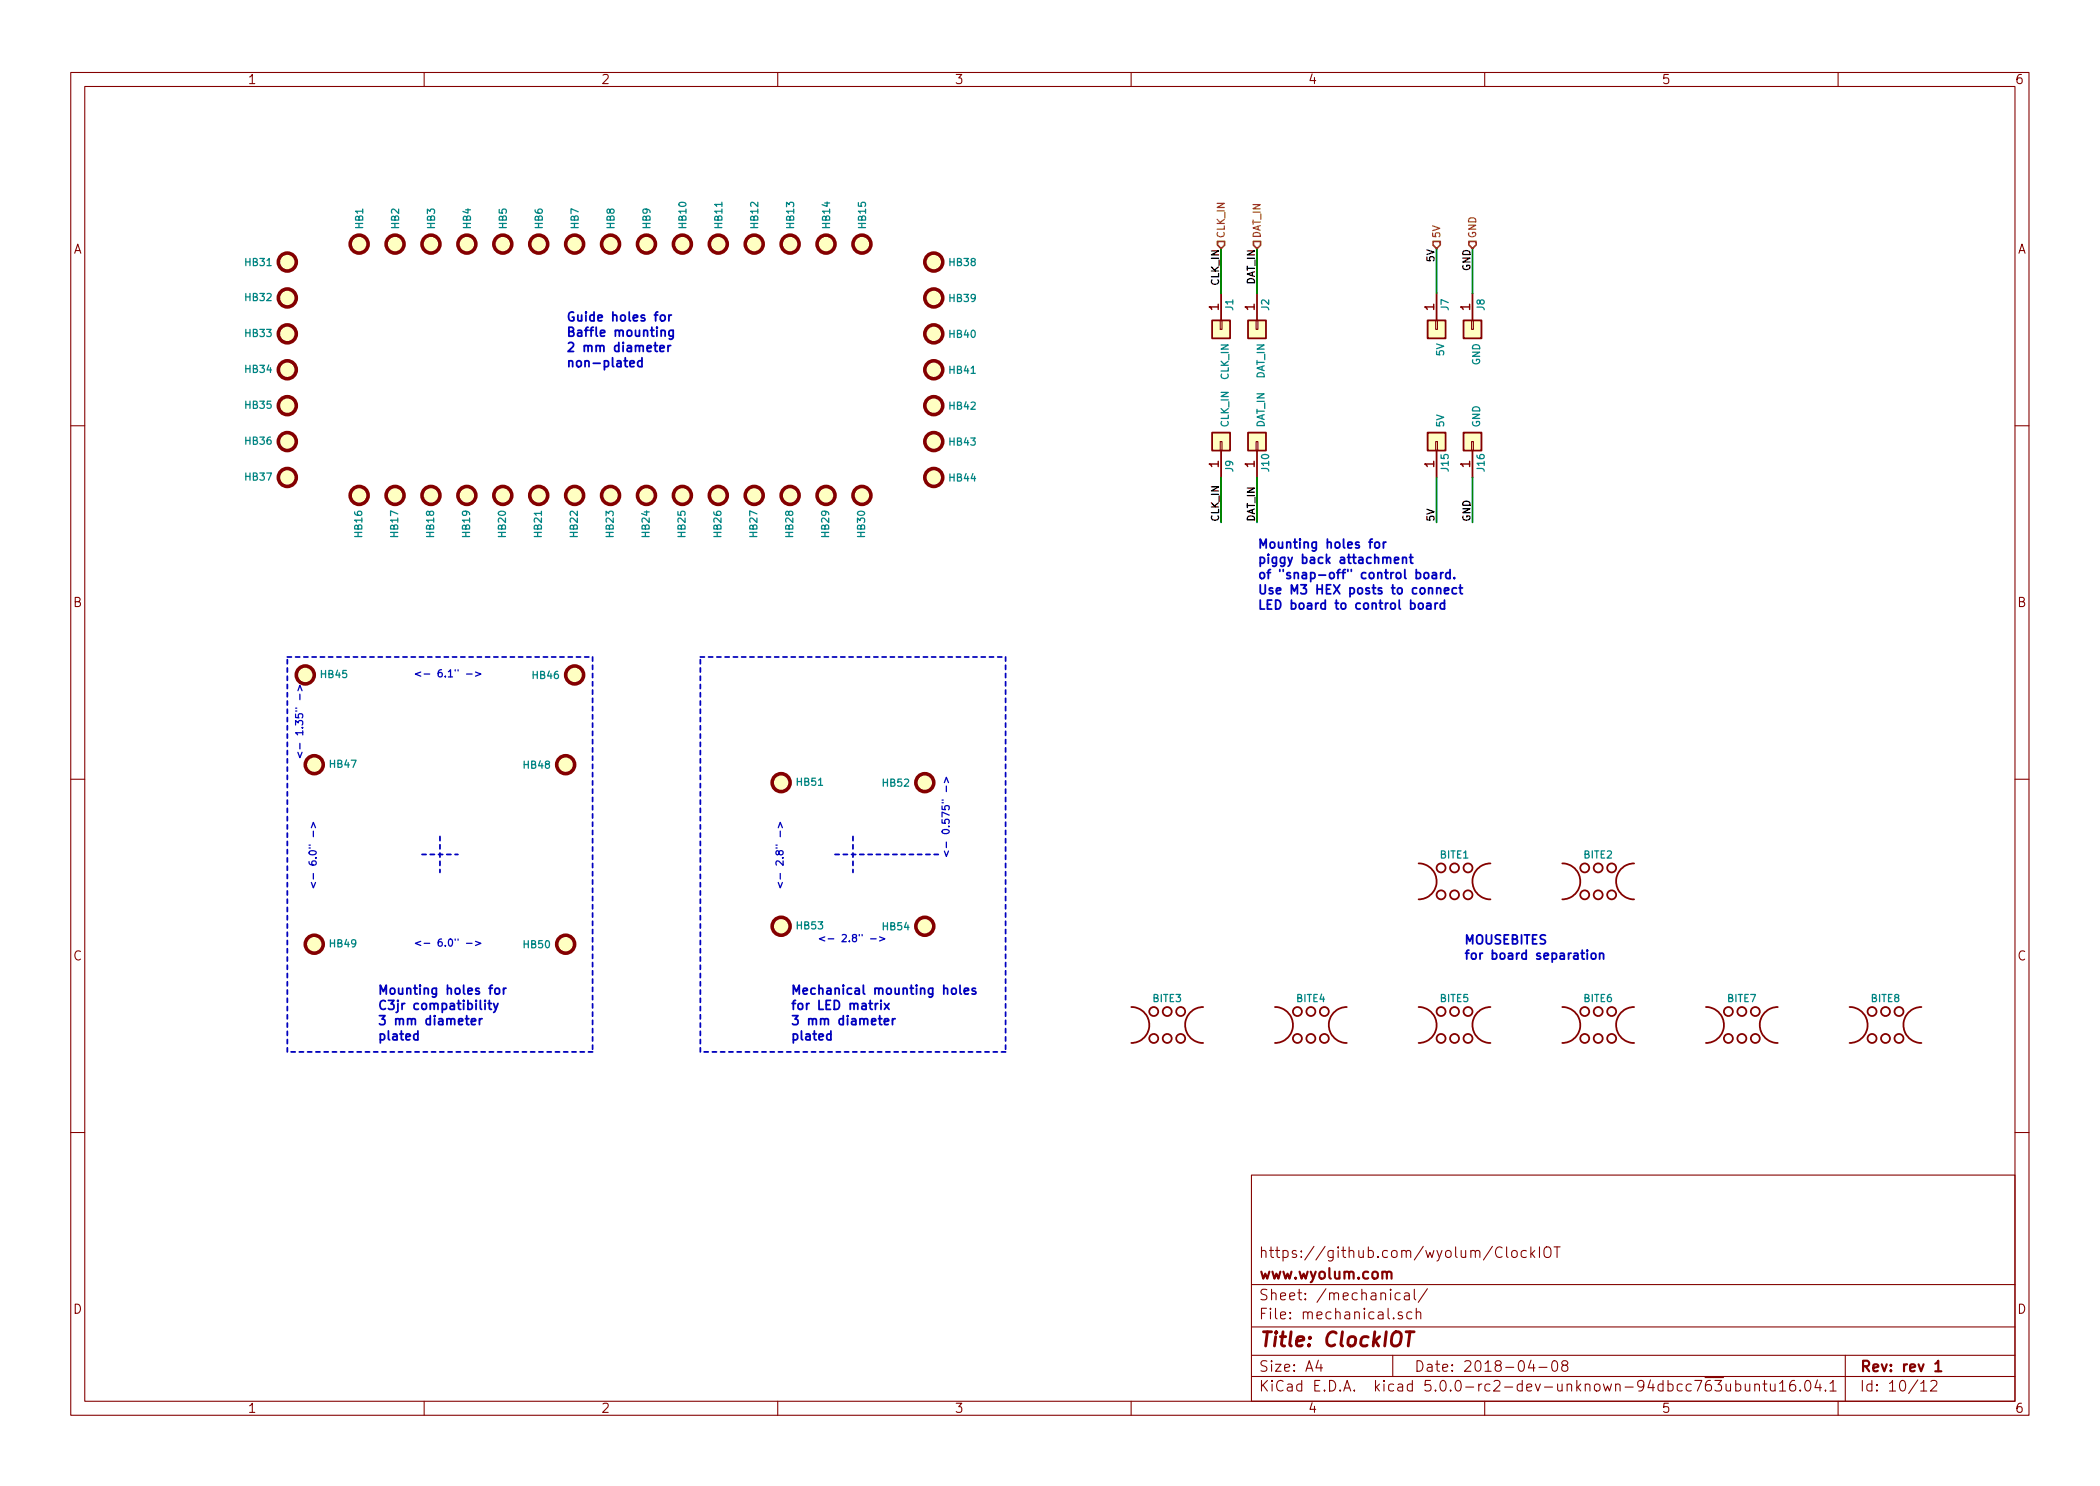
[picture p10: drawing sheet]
EESchema Schematic File Version 4
LIBS:ClockIOT-cache
EELAYER 26 0
EELAYER END
$Descr A4 11693 8268
encoding utf-8
Sheet 10 12
Title "ClockIOT"
Date "2018-04-08"
Rev "rev 1"
Comp "www.wyolum.com"
Comment1 "https://github.com/wyolum/ClockIOT"
Comment2 ""
Comment3 ""
Comment4 ""
$EndDescr
$Comp
L ClockIOT:SCREW HB1
U 1 1
P 2000 1350
F 0 "HB1" H 2078 1350 40  0000 L CNN
F 1 "hole_baffle" H 2000 1450 40  0001 C CNN
F 2 "ClockIOT_libs:hole_baffle_2mm" H 2078 1313 60  0001 L CNN
F 3 "" H 2000 1350 60  0000 C CNN
F 4 "Value" H 2000 1350 50  0001 C CNN "manf#"
	1    2000 1350
	0    -1   -1   0   
$EndComp
$Comp
L ClockIOT:SCREW HB2
U 1 1
P 2200 1350
F 0 "HB2" H 2278 1350 40  0000 L CNN
F 1 "hole_baffle" H 2200 1450 40  0001 C CNN
F 2 "ClockIOT_libs:hole_baffle_2mm" H 2278 1313 60  0001 L CNN
F 3 "" H 2200 1350 60  0000 C CNN
F 4 "Value" H 2200 1350 50  0001 C CNN "manf#"
	1    2200 1350
	0    -1   -1   0   
$EndComp
$Comp
L ClockIOT:SCREW HB3
U 1 1
P 2400 1350
F 0 "HB3" H 2478 1350 40  0000 L CNN
F 1 "hole_baffle" H 2400 1450 40  0001 C CNN
F 2 "ClockIOT_libs:hole_baffle_2mm" H 2478 1313 60  0001 L CNN
F 3 "" H 2400 1350 60  0000 C CNN
F 4 "Value" H 2400 1350 50  0001 C CNN "manf#"
	1    2400 1350
	0    -1   -1   0   
$EndComp
$Comp
L ClockIOT:SCREW HB4
U 1 1
P 2600 1350
F 0 "HB4" H 2678 1350 40  0000 L CNN
F 1 "hole_baffle" H 2600 1450 40  0001 C CNN
F 2 "ClockIOT_libs:hole_baffle_2mm" H 2678 1313 60  0001 L CNN
F 3 "" H 2600 1350 60  0000 C CNN
F 4 "Value" H 2600 1350 50  0001 C CNN "manf#"
	1    2600 1350
	0    -1   -1   0   
$EndComp
$Comp
L ClockIOT:SCREW HB5
U 1 1
P 2800 1350
F 0 "HB5" H 2878 1350 40  0000 L CNN
F 1 "hole_baffle" H 2800 1450 40  0001 C CNN
F 2 "ClockIOT_libs:hole_baffle_2mm" H 2878 1313 60  0001 L CNN
F 3 "" H 2800 1350 60  0000 C CNN
F 4 "Value" H 2800 1350 50  0001 C CNN "manf#"
	1    2800 1350
	0    -1   -1   0   
$EndComp
$Comp
L ClockIOT:SCREW HB6
U 1 1
P 3000 1350
F 0 "HB6" H 3078 1350 40  0000 L CNN
F 1 "hole_baffle" H 3000 1450 40  0001 C CNN
F 2 "ClockIOT_libs:hole_baffle_2mm" H 3078 1313 60  0001 L CNN
F 3 "" H 3000 1350 60  0000 C CNN
F 4 "Value" H 3000 1350 50  0001 C CNN "manf#"
	1    3000 1350
	0    -1   -1   0   
$EndComp
$Comp
L ClockIOT:SCREW HB7
U 1 1
P 3200 1350
F 0 "HB7" H 3278 1350 40  0000 L CNN
F 1 "hole_baffle" H 3200 1450 40  0001 C CNN
F 2 "ClockIOT_libs:hole_baffle_2mm" H 3278 1313 60  0001 L CNN
F 3 "" H 3200 1350 60  0000 C CNN
F 4 "Value" H 3200 1350 50  0001 C CNN "manf#"
	1    3200 1350
	0    -1   -1   0   
$EndComp
$Comp
L ClockIOT:SCREW HB8
U 1 1
P 3400 1350
F 0 "HB8" H 3478 1350 40  0000 L CNN
F 1 "hole_baffle" H 3400 1450 40  0001 C CNN
F 2 "ClockIOT_libs:hole_baffle_2mm" H 3478 1313 60  0001 L CNN
F 3 "" H 3400 1350 60  0000 C CNN
F 4 "Value" H 3400 1350 50  0001 C CNN "manf#"
	1    3400 1350
	0    -1   -1   0   
$EndComp
$Comp
L ClockIOT:SCREW HB9
U 1 1
P 3600 1350
F 0 "HB9" H 3678 1350 40  0000 L CNN
F 1 "hole_baffle" H 3600 1450 40  0001 C CNN
F 2 "ClockIOT_libs:hole_baffle_2mm" H 3678 1313 60  0001 L CNN
F 3 "" H 3600 1350 60  0000 C CNN
F 4 "Value" H 3600 1350 50  0001 C CNN "manf#"
	1    3600 1350
	0    -1   -1   0   
$EndComp
$Comp
L ClockIOT:SCREW HB10
U 1 1
P 3800 1350
F 0 "HB10" H 3878 1350 40  0000 L CNN
F 1 "hole_baffle" H 3800 1450 40  0001 C CNN
F 2 "ClockIOT_libs:hole_baffle_2mm" H 3878 1313 60  0001 L CNN
F 3 "" H 3800 1350 60  0000 C CNN
F 4 "Value" H 3800 1350 50  0001 C CNN "manf#"
	1    3800 1350
	0    -1   -1   0   
$EndComp
$Comp
L ClockIOT:SCREW HB11
U 1 1
P 4000 1350
F 0 "HB11" H 4078 1350 40  0000 L CNN
F 1 "hole_baffle" H 4000 1450 40  0001 C CNN
F 2 "ClockIOT_libs:hole_baffle_2mm" H 4078 1313 60  0001 L CNN
F 3 "" H 4000 1350 60  0000 C CNN
F 4 "Value" H 4000 1350 50  0001 C CNN "manf#"
	1    4000 1350
	0    -1   -1   0   
$EndComp
$Comp
L ClockIOT:SCREW HB12
U 1 1
P 4200 1350
F 0 "HB12" H 4278 1350 40  0000 L CNN
F 1 "hole_baffle" H 4200 1450 40  0001 C CNN
F 2 "ClockIOT_libs:hole_baffle_2mm" H 4278 1313 60  0001 L CNN
F 3 "" H 4200 1350 60  0000 C CNN
F 4 "Value" H 4200 1350 50  0001 C CNN "manf#"
	1    4200 1350
	0    -1   -1   0   
$EndComp
$Comp
L ClockIOT:SCREW HB13
U 1 1
P 4400 1350
F 0 "HB13" H 4478 1350 40  0000 L CNN
F 1 "hole_baffle" H 4400 1450 40  0001 C CNN
F 2 "ClockIOT_libs:hole_baffle_2mm" H 4478 1313 60  0001 L CNN
F 3 "" H 4400 1350 60  0000 C CNN
F 4 "Value" H 4400 1350 50  0001 C CNN "manf#"
	1    4400 1350
	0    -1   -1   0   
$EndComp
$Comp
L ClockIOT:SCREW HB14
U 1 1
P 4600 1350
F 0 "HB14" H 4678 1350 40  0000 L CNN
F 1 "hole_baffle" H 4600 1450 40  0001 C CNN
F 2 "ClockIOT_libs:hole_baffle_2mm" H 4678 1313 60  0001 L CNN
F 3 "" H 4600 1350 60  0000 C CNN
F 4 "Value" H 4600 1350 50  0001 C CNN "manf#"
	1    4600 1350
	0    -1   -1   0   
$EndComp
$Comp
L ClockIOT:SCREW HB15
U 1 1
P 4800 1350
F 0 "HB15" H 4878 1350 40  0000 L CNN
F 1 "hole_baffle" H 4800 1450 40  0001 C CNN
F 2 "ClockIOT_libs:hole_baffle_2mm" H 4878 1313 60  0001 L CNN
F 3 "" H 4800 1350 60  0000 C CNN
F 4 "Value" H 4800 1350 50  0001 C CNN "manf#"
	1    4800 1350
	0    -1   -1   0   
$EndComp
$Comp
L ClockIOT:SCREW HB16
U 1 1
P 2000 2750
F 0 "HB16" H 2078 2750 40  0000 L CNN
F 1 "hole_baffle" H 2000 2850 40  0001 C CNN
F 2 "ClockIOT_libs:hole_baffle_2mm" H 2078 2713 60  0001 L CNN
F 3 "" H 2000 2750 60  0000 C CNN
F 4 "Value" H 2000 2750 50  0001 C CNN "manf#"
	1    2000 2750
	0    1    1    0   
$EndComp
$Comp
L ClockIOT:SCREW HB17
U 1 1
P 2200 2750
F 0 "HB17" H 2278 2750 40  0000 L CNN
F 1 "hole_baffle" H 2200 2850 40  0001 C CNN
F 2 "ClockIOT_libs:hole_baffle_2mm" H 2278 2713 60  0001 L CNN
F 3 "" H 2200 2750 60  0000 C CNN
F 4 "Value" H 2200 2750 50  0001 C CNN "manf#"
	1    2200 2750
	0    1    1    0   
$EndComp
$Comp
L ClockIOT:SCREW HB18
U 1 1
P 2400 2750
F 0 "HB18" H 2478 2750 40  0000 L CNN
F 1 "hole_baffle" H 2400 2850 40  0001 C CNN
F 2 "ClockIOT_libs:hole_baffle_2mm" H 2478 2713 60  0001 L CNN
F 3 "" H 2400 2750 60  0000 C CNN
F 4 "Value" H 2400 2750 50  0001 C CNN "manf#"
	1    2400 2750
	0    1    1    0   
$EndComp
$Comp
L ClockIOT:SCREW HB19
U 1 1
P 2600 2750
F 0 "HB19" H 2678 2750 40  0000 L CNN
F 1 "hole_baffle" H 2600 2850 40  0001 C CNN
F 2 "ClockIOT_libs:hole_baffle_2mm" H 2678 2713 60  0001 L CNN
F 3 "" H 2600 2750 60  0000 C CNN
F 4 "Value" H 2600 2750 50  0001 C CNN "manf#"
	1    2600 2750
	0    1    1    0   
$EndComp
$Comp
L ClockIOT:SCREW HB20
U 1 1
P 2800 2750
F 0 "HB20" H 2878 2750 40  0000 L CNN
F 1 "hole_baffle" H 2800 2850 40  0001 C CNN
F 2 "ClockIOT_libs:hole_baffle_2mm" H 2878 2713 60  0001 L CNN
F 3 "" H 2800 2750 60  0000 C CNN
F 4 "Value" H 2800 2750 50  0001 C CNN "manf#"
	1    2800 2750
	0    1    1    0   
$EndComp
$Comp
L ClockIOT:SCREW HB21
U 1 1
P 3000 2750
F 0 "HB21" H 3078 2750 40  0000 L CNN
F 1 "hole_baffle" H 3000 2850 40  0001 C CNN
F 2 "ClockIOT_libs:hole_baffle_2mm" H 3078 2713 60  0001 L CNN
F 3 "" H 3000 2750 60  0000 C CNN
F 4 "Value" H 3000 2750 50  0001 C CNN "manf#"
	1    3000 2750
	0    1    1    0   
$EndComp
$Comp
L ClockIOT:SCREW HB22
U 1 1
P 3200 2750
F 0 "HB22" H 3278 2750 40  0000 L CNN
F 1 "hole_baffle" H 3200 2850 40  0001 C CNN
F 2 "ClockIOT_libs:hole_baffle_2mm" H 3278 2713 60  0001 L CNN
F 3 "" H 3200 2750 60  0000 C CNN
F 4 "Value" H 3200 2750 50  0001 C CNN "manf#"
	1    3200 2750
	0    1    1    0   
$EndComp
$Comp
L ClockIOT:SCREW HB23
U 1 1
P 3400 2750
F 0 "HB23" H 3478 2750 40  0000 L CNN
F 1 "hole_baffle" H 3400 2850 40  0001 C CNN
F 2 "ClockIOT_libs:hole_baffle_2mm" H 3478 2713 60  0001 L CNN
F 3 "" H 3400 2750 60  0000 C CNN
F 4 "Value" H 3400 2750 50  0001 C CNN "manf#"
	1    3400 2750
	0    1    1    0   
$EndComp
$Comp
L ClockIOT:SCREW HB24
U 1 1
P 3600 2750
F 0 "HB24" H 3678 2750 40  0000 L CNN
F 1 "hole_baffle" H 3600 2850 40  0001 C CNN
F 2 "ClockIOT_libs:hole_baffle_2mm" H 3678 2713 60  0001 L CNN
F 3 "" H 3600 2750 60  0000 C CNN
F 4 "Value" H 3600 2750 50  0001 C CNN "manf#"
	1    3600 2750
	0    1    1    0   
$EndComp
$Comp
L ClockIOT:SCREW HB25
U 1 1
P 3800 2750
F 0 "HB25" H 3878 2750 40  0000 L CNN
F 1 "hole_baffle" H 3800 2850 40  0001 C CNN
F 2 "ClockIOT_libs:hole_baffle_2mm" H 3878 2713 60  0001 L CNN
F 3 "" H 3800 2750 60  0000 C CNN
F 4 "Value" H 3800 2750 50  0001 C CNN "manf#"
	1    3800 2750
	0    1    1    0   
$EndComp
$Comp
L ClockIOT:SCREW HB26
U 1 1
P 4000 2750
F 0 "HB26" H 4078 2750 40  0000 L CNN
F 1 "hole_baffle" H 4000 2850 40  0001 C CNN
F 2 "ClockIOT_libs:hole_baffle_2mm" H 4078 2713 60  0001 L CNN
F 3 "" H 4000 2750 60  0000 C CNN
F 4 "Value" H 4000 2750 50  0001 C CNN "manf#"
	1    4000 2750
	0    1    1    0   
$EndComp
$Comp
L ClockIOT:SCREW HB27
U 1 1
P 4200 2750
F 0 "HB27" H 4278 2750 40  0000 L CNN
F 1 "hole_baffle" H 4200 2850 40  0001 C CNN
F 2 "ClockIOT_libs:hole_baffle_2mm" H 4278 2713 60  0001 L CNN
F 3 "" H 4200 2750 60  0000 C CNN
F 4 "Value" H 4200 2750 50  0001 C CNN "manf#"
	1    4200 2750
	0    1    1    0   
$EndComp
$Comp
L ClockIOT:SCREW HB28
U 1 1
P 4400 2750
F 0 "HB28" H 4478 2750 40  0000 L CNN
F 1 "hole_baffle" H 4400 2850 40  0001 C CNN
F 2 "ClockIOT_libs:hole_baffle_2mm" H 4478 2713 60  0001 L CNN
F 3 "" H 4400 2750 60  0000 C CNN
F 4 "Value" H 4400 2750 50  0001 C CNN "manf#"
	1    4400 2750
	0    1    1    0   
$EndComp
$Comp
L ClockIOT:SCREW HB29
U 1 1
P 4600 2750
F 0 "HB29" H 4678 2750 40  0000 L CNN
F 1 "hole_baffle" H 4600 2850 40  0001 C CNN
F 2 "ClockIOT_libs:hole_baffle_2mm" H 4678 2713 60  0001 L CNN
F 3 "" H 4600 2750 60  0000 C CNN
F 4 "Value" H 4600 2750 50  0001 C CNN "manf#"
	1    4600 2750
	0    1    1    0   
$EndComp
$Comp
L ClockIOT:SCREW HB30
U 1 1
P 4800 2750
F 0 "HB30" H 4878 2750 40  0000 L CNN
F 1 "hole_baffle" H 4800 2850 40  0001 C CNN
F 2 "ClockIOT_libs:hole_baffle_2mm" H 4878 2713 60  0001 L CNN
F 3 "" H 4800 2750 60  0000 C CNN
F 4 "Value" H 4800 2750 50  0001 C CNN "manf#"
	1    4800 2750
	0    1    1    0   
$EndComp
$Comp
L ClockIOT:SCREW HB31
U 1 1
P 1600 1450
F 0 "HB31" V 1600 1372 40  0000 R CNN
F 1 "hole_baffle" H 1600 1550 40  0001 C CNN
F 2 "ClockIOT_libs:hole_baffle_2mm" H 1678 1413 60  0001 L CNN
F 3 "" H 1600 1450 60  0000 C CNN
F 4 "Value" H 1600 1450 50  0001 C CNN "manf#"
	1    1600 1450
	0    1    1    0   
$EndComp
$Comp
L ClockIOT:SCREW HB32
U 1 1
P 1600 1650
F 0 "HB32" H 1678 1650 40  0000 L CNN
F 1 "hole_baffle" H 1600 1750 40  0001 C CNN
F 2 "ClockIOT_libs:hole_baffle_2mm" H 1678 1613 60  0001 L CNN
F 3 "" H 1600 1650 60  0000 C CNN
F 4 "Value" H 1600 1650 50  0001 C CNN "manf#"
	1    1600 1650
	-1   0    0    1   
$EndComp
$Comp
L ClockIOT:SCREW HB33
U 1 1
P 1600 1850
F 0 "HB33" H 1678 1850 40  0000 L CNN
F 1 "hole_baffle" H 1600 1950 40  0001 C CNN
F 2 "ClockIOT_libs:hole_baffle_2mm" H 1678 1813 60  0001 L CNN
F 3 "" H 1600 1850 60  0000 C CNN
F 4 "Value" H 1600 1850 50  0001 C CNN "manf#"
	1    1600 1850
	-1   0    0    1   
$EndComp
$Comp
L ClockIOT:SCREW HB34
U 1 1
P 1600 2050
F 0 "HB34" H 1678 2050 40  0000 L CNN
F 1 "hole_baffle" H 1600 2150 40  0001 C CNN
F 2 "ClockIOT_libs:hole_baffle_2mm" H 1678 2013 60  0001 L CNN
F 3 "" H 1600 2050 60  0000 C CNN
F 4 "Value" H 1600 2050 50  0001 C CNN "manf#"
	1    1600 2050
	-1   0    0    1   
$EndComp
$Comp
L ClockIOT:SCREW HB35
U 1 1
P 1600 2250
F 0 "HB35" H 1678 2250 40  0000 L CNN
F 1 "hole_baffle" H 1600 2350 40  0001 C CNN
F 2 "ClockIOT_libs:hole_baffle_2mm" H 1678 2213 60  0001 L CNN
F 3 "" H 1600 2250 60  0000 C CNN
F 4 "Value" H 1600 2250 50  0001 C CNN "manf#"
	1    1600 2250
	-1   0    0    1   
$EndComp
$Comp
L ClockIOT:SCREW HB36
U 1 1
P 1600 2450
F 0 "HB36" H 1678 2450 40  0000 L CNN
F 1 "hole_baffle" H 1600 2550 40  0001 C CNN
F 2 "ClockIOT_libs:hole_baffle_2mm" H 1678 2413 60  0001 L CNN
F 3 "" H 1600 2450 60  0000 C CNN
F 4 "Value" H 1600 2450 50  0001 C CNN "manf#"
	1    1600 2450
	-1   0    0    1   
$EndComp
$Comp
L ClockIOT:SCREW HB37
U 1 1
P 1600 2650
F 0 "HB37" H 1678 2650 40  0000 L CNN
F 1 "hole_baffle" H 1600 2750 40  0001 C CNN
F 2 "ClockIOT_libs:hole_baffle_2mm" H 1678 2613 60  0001 L CNN
F 3 "" H 1600 2650 60  0000 C CNN
F 4 "Value" H 1600 2650 50  0001 C CNN "manf#"
	1    1600 2650
	-1   0    0    1   
$EndComp
$Comp
L ClockIOT:SCREW HB38
U 1 1
P 5200 1450
F 0 "HB38" H 5278 1450 40  0000 L CNN
F 1 "hole_baffle" H 5200 1550 40  0001 C CNN
F 2 "ClockIOT_libs:hole_baffle_2mm" H 5278 1413 60  0001 L CNN
F 3 "" H 5200 1450 60  0000 C CNN
F 4 "Value" H 5200 1450 50  0001 C CNN "manf#"
	1    5200 1450
	1    0    0    -1  
$EndComp
$Comp
L ClockIOT:SCREW HB39
U 1 1
P 5200 1650
F 0 "HB39" H 5278 1650 40  0000 L CNN
F 1 "hole_baffle" H 5200 1750 40  0001 C CNN
F 2 "ClockIOT_libs:hole_baffle_2mm" H 5278 1613 60  0001 L CNN
F 3 "" H 5200 1650 60  0000 C CNN
F 4 "Value" H 5200 1650 50  0001 C CNN "manf#"
	1    5200 1650
	1    0    0    -1  
$EndComp
$Comp
L ClockIOT:SCREW HB40
U 1 1
P 5200 1850
F 0 "HB40" H 5278 1850 40  0000 L CNN
F 1 "hole_baffle" H 5200 1950 40  0001 C CNN
F 2 "ClockIOT_libs:hole_baffle_2mm" H 5278 1813 60  0001 L CNN
F 3 "" H 5200 1850 60  0000 C CNN
F 4 "Value" H 5200 1850 50  0001 C CNN "manf#"
	1    5200 1850
	1    0    0    -1  
$EndComp
$Comp
L ClockIOT:SCREW HB41
U 1 1
P 5200 2050
F 0 "HB41" H 5278 2050 40  0000 L CNN
F 1 "hole_baffle" H 5200 2150 40  0001 C CNN
F 2 "ClockIOT_libs:hole_baffle_2mm" H 5278 2013 60  0001 L CNN
F 3 "" H 5200 2050 60  0000 C CNN
F 4 "Value" H 5200 2050 50  0001 C CNN "manf#"
	1    5200 2050
	1    0    0    -1  
$EndComp
$Comp
L ClockIOT:SCREW HB42
U 1 1
P 5200 2250
F 0 "HB42" H 5278 2250 40  0000 L CNN
F 1 "hole_baffle" H 5200 2350 40  0001 C CNN
F 2 "ClockIOT_libs:hole_baffle_2mm" H 5278 2213 60  0001 L CNN
F 3 "" H 5200 2250 60  0000 C CNN
F 4 "Value" H 5200 2250 50  0001 C CNN "manf#"
	1    5200 2250
	1    0    0    -1  
$EndComp
$Comp
L ClockIOT:SCREW HB43
U 1 1
P 5200 2450
F 0 "HB43" H 5278 2450 40  0000 L CNN
F 1 "hole_baffle" H 5200 2550 40  0001 C CNN
F 2 "ClockIOT_libs:hole_baffle_2mm" H 5278 2413 60  0001 L CNN
F 3 "" H 5200 2450 60  0000 C CNN
F 4 "Value" H 5200 2450 50  0001 C CNN "manf#"
	1    5200 2450
	1    0    0    -1  
$EndComp
$Comp
L ClockIOT:SCREW HB44
U 1 1
P 5200 2650
F 0 "HB44" H 5278 2650 40  0000 L CNN
F 1 "hole_baffle" H 5200 2750 40  0001 C CNN
F 2 "ClockIOT_libs:hole_baffle_2mm" H 5278 2613 60  0001 L CNN
F 3 "" H 5200 2650 60  0000 C CNN
F 4 "Value" H 5200 2650 50  0001 C CNN "manf#"
	1    5200 2650
	1    0    0    -1  
$EndComp
Text Notes 3150 2050 0    50   ~ 10
Guide holes for\nBaffle mounting\n2 mm diameter\nnon-plated
$Comp
L ClockIOT:SCREW HB45
U 1 1
P 1700 3750
F 0 "HB45" V 1700 3672 40  0000 R CNN
F 1 "mtg_hole_3mm_small" H 1700 3850 40  0001 C CNN
F 2 "ClockIOT_libs:MountingHole_3.2mm_M3" H 1778 3713 60  0001 L CNN
F 3 "" H 1700 3750 60  0000 C CNN
F 4 "Value" H 1700 3750 50  0001 C CNN "manf#"
	1    1700 3750
	0    -1   -1   0   
$EndComp
$Comp
L ClockIOT:SCREW HB46
U 1 1
P 3200 3750
F 0 "HB46" V 3200 3672 40  0000 R CNN
F 1 "mtg_hole_3mm_small" H 3200 3850 40  0001 C CNN
F 2 "ClockIOT_libs:MountingHole_3.2mm_M3" H 3278 3713 60  0001 L CNN
F 3 "" H 3200 3750 60  0000 C CNN
F 4 "Value" H 3200 3750 50  0001 C CNN "manf#"
	1    3200 3750
	0    1    1    0   
$EndComp
$Comp
L ClockIOT:SCREW HB47
U 1 1
P 1750 4250
F 0 "HB47" V 1750 4172 40  0000 R CNN
F 1 "mtg_hole_3mm" H 1750 4350 40  0001 C CNN
F 2 "ClockIOT_libs:MountingHole_3.2mm_M3_Pad_Via" H 1828 4213 60  0001 L CNN
F 3 "" H 1750 4250 60  0000 C CNN
F 4 "Value" H 1750 4250 50  0001 C CNN "manf#"
	1    1750 4250
	0    -1   -1   0   
$EndComp
$Comp
L ClockIOT:SCREW HB48
U 1 1
P 3150 4250
F 0 "HB48" V 3150 4172 40  0000 R CNN
F 1 "mtg_hole_3mm" H 3150 4350 40  0001 C CNN
F 2 "ClockIOT_libs:MountingHole_3.2mm_M3_Pad_Via" H 3228 4213 60  0001 L CNN
F 3 "" H 3150 4250 60  0000 C CNN
F 4 "Value" H 3150 4250 50  0001 C CNN "manf#"
	1    3150 4250
	0    1    1    0   
$EndComp
$Comp
L ClockIOT:SCREW HB49
U 1 1
P 1750 5250
F 0 "HB49" V 1750 5172 40  0000 R CNN
F 1 "mtg_hole_3mm" H 1750 5350 40  0001 C CNN
F 2 "ClockIOT_libs:MountingHole_3.2mm_M3_Pad_Via" H 1828 5213 60  0001 L CNN
F 3 "" H 1750 5250 60  0000 C CNN
F 4 "Value" H 1750 5250 50  0001 C CNN "manf#"
	1    1750 5250
	0    -1   -1   0   
$EndComp
$Comp
L ClockIOT:SCREW HB50
U 1 1
P 3150 5250
F 0 "HB50" V 3150 5172 40  0000 R CNN
F 1 "mtg_hole_3mm" H 3150 5350 40  0001 C CNN
F 2 "ClockIOT_libs:MountingHole_3.2mm_M3_Pad_Via" H 3228 5213 60  0001 L CNN
F 3 "" H 3150 5250 60  0000 C CNN
F 4 "Value" H 3150 5250 50  0001 C CNN "manf#"
	1    3150 5250
	0    1    1    0   
$EndComp
Text Notes 2300 3775 0    40   ~ 0
<- 6.1" ->
Text Notes 2300 5275 0    40   ~ 0
<- 6.0" ->
Text Notes 1775 4950 1    40   ~ 0
<- 6.0" ->
Text Notes 1700 4225 1    40   ~ 0
<- 1.35" ->
Wire Notes Line
	1600 3650 3300 3650
Wire Notes Line
	3300 3650 3300 5850
Wire Notes Line
	3300 5850 1600 5850
Wire Notes Line
	1600 5850 1600 3650
Text Notes 2100 5800 0    50   ~ 10
Mounting holes for\nC3jr compatibility\n3 mm diameter\nplated
$Comp
L ClockIOT:Conn_01x01 J1
U 1 1
P 6800 1825
F 0 "J1" H 6625 1875 40  0000 L CNN
F 1 "CLK_IN" H 6875 1850 40  0000 L CNN
F 2 "ClockIOT_libs:1pin" H 6800 1825 50  0001 C CNN
F 3 "~" H 6800 1825 50  0001 C CNN
	1    6800 1825
	0    1    1    0   
$EndComp
$Comp
L ClockIOT:Conn_01x01 J2
U 1 1
P 7000 1825
F 0 "J2" H 6825 1875 40  0000 L CNN
F 1 "DAT_IN" H 7075 1850 40  0000 L CNN
F 2 "ClockIOT_libs:1pin" H 7000 1825 50  0001 C CNN
F 3 "~" H 7000 1825 50  0001 C CNN
	1    7000 1825
	0    1    1    0   
$EndComp
$Comp
L ClockIOT:Conn_01x01 J7
U 1 1
P 8000 1825
F 0 "J7" H 7825 1875 40  0000 L CNN
F 1 "5V" H 8075 1850 40  0000 L CNN
F 2 "ClockIOT_libs:1pin" H 8000 1825 50  0001 C CNN
F 3 "~" H 8000 1825 50  0001 C CNN
	1    8000 1825
	0    1    1    0   
$EndComp
$Comp
L ClockIOT:Conn_01x01 J8
U 1 1
P 8200 1825
F 0 "J8" H 8025 1875 40  0000 L CNN
F 1 "GND" H 8275 1850 40  0000 L CNN
F 2 "ClockIOT_libs:1pin" H 8200 1825 50  0001 C CNN
F 3 "~" H 8200 1825 50  0001 C CNN
	1    8200 1825
	0    1    1    0   
$EndComp
$Comp
L ClockIOT:Conn_01x01 J9
U 1 1
P 6800 2450
F 0 "J9" H 6625 2500 40  0000 L CNN
F 1 "CLK_IN" H 6875 2475 40  0000 L CNN
F 2 "ClockIOT_libs:1pin" H 6800 2450 50  0001 C CNN
F 3 "~" H 6800 2450 50  0001 C CNN
	1    6800 2450
	0    1    -1   0   
$EndComp
$Comp
L ClockIOT:Conn_01x01 J10
U 1 1
P 7000 2450
F 0 "J10" H 6825 2500 40  0000 L CNN
F 1 "DAT_IN" H 7075 2475 40  0000 L CNN
F 2 "ClockIOT_libs:1pin" H 7000 2450 50  0001 C CNN
F 3 "~" H 7000 2450 50  0001 C CNN
	1    7000 2450
	0    1    -1   0   
$EndComp
$Comp
L ClockIOT:Conn_01x01 J15
U 1 1
P 8000 2450
F 0 "J15" H 7825 2500 40  0000 L CNN
F 1 "5V" H 8075 2475 40  0000 L CNN
F 2 "ClockIOT_libs:1pin" H 8000 2450 50  0001 C CNN
F 3 "~" H 8000 2450 50  0001 C CNN
	1    8000 2450
	0    1    -1   0   
$EndComp
$Comp
L ClockIOT:Conn_01x01 J16
U 1 1
P 8200 2450
F 0 "J16" H 8025 2500 40  0000 L CNN
F 1 "GND" H 8275 2475 40  0000 L CNN
F 2 "ClockIOT_libs:1pin" H 8200 2450 50  0001 C CNN
F 3 "~" H 8200 2450 50  0001 C CNN
	1    8200 2450
	0    1    -1   0   
$EndComp
Wire Wire Line
	6800 1625 6800 1375
Wire Wire Line
	7000 1375 7000 1625
Wire Wire Line
	8000 1375 8000 1625
Wire Wire Line
	8200 1375 8200 1625
Text Label 6800 1375 3    40   ~ 0
CLK_IN
Text Label 7000 1375 3    40   ~ 0
DAT_IN
Text Label 8000 1375 3    40   ~ 0
5V
Text Label 8200 1375 3    40   ~ 0
GND
Wire Wire Line
	6800 2900 6800 2650
Wire Wire Line
	7000 2650 7000 2900
Wire Wire Line
	8000 2650 8000 2900
Wire Wire Line
	8200 2650 8200 2900
Text Label 6800 2900 1    40   ~ 0
CLK_IN
Text Label 7000 2900 1    40   ~ 0
DAT_IN
Text Label 8000 2900 1    40   ~ 0
5V
Text Label 8200 2900 1    40   ~ 0
GND
Text Notes 7000 3400 0    50   ~ 10
Mounting holes for\npiggy back attachment\nof "snap-off" control board.\nUse M3 HEX posts to connect\nLED board to control board
Text HLabel 6800 1375 1    40   Input ~ 0
CLK_IN
Text HLabel 7000 1375 1    40   Input ~ 0
DAT_IN
Text HLabel 8000 1375 1    40   Input ~ 0
5V
Text HLabel 8200 1375 1    40   Input ~ 0
GND
$Comp
L ClockIOT:SCREW HB51
U 1 1
P 4350 4350
F 0 "HB51" V 4350 4272 40  0000 R CNN
F 1 "mtg_hole_3mm" H 4350 4450 40  0001 C CNN
F 2 "ClockIOT_libs:MountingHole_3.2mm_M3_Pad_Via" H 4428 4313 60  0001 L CNN
F 3 "" H 4350 4350 60  0000 C CNN
F 4 "Value" H 4350 4350 50  0001 C CNN "manf#"
	1    4350 4350
	0    -1   -1   0   
$EndComp
$Comp
L ClockIOT:SCREW HB52
U 1 1
P 5150 4350
F 0 "HB52" V 5150 4272 40  0000 R CNN
F 1 "mtg_hole_3mm" H 5150 4450 40  0001 C CNN
F 2 "ClockIOT_libs:MountingHole_3.2mm_M3_Pad_Via" H 5228 4313 60  0001 L CNN
F 3 "" H 5150 4350 60  0000 C CNN
F 4 "Value" H 5150 4350 50  0001 C CNN "manf#"
	1    5150 4350
	0    1    1    0   
$EndComp
$Comp
L ClockIOT:SCREW HB53
U 1 1
P 4350 5150
F 0 "HB53" V 4350 5072 40  0000 R CNN
F 1 "mtg_hole_3mm" H 4350 5250 40  0001 C CNN
F 2 "ClockIOT_libs:MountingHole_3.2mm_M3_Pad_Via" H 4428 5113 60  0001 L CNN
F 3 "" H 4350 5150 60  0000 C CNN
F 4 "Value" H 4350 5150 50  0001 C CNN "manf#"
	1    4350 5150
	0    -1   -1   0   
$EndComp
$Comp
L ClockIOT:SCREW HB54
U 1 1
P 5150 5150
F 0 "HB54" V 5150 5072 40  0000 R CNN
F 1 "mtg_hole_3mm" H 5150 5250 40  0001 C CNN
F 2 "ClockIOT_libs:MountingHole_3.2mm_M3_Pad_Via" H 5228 5113 60  0001 L CNN
F 3 "" H 5150 5150 60  0000 C CNN
F 4 "Value" H 5150 5150 50  0001 C CNN "manf#"
	1    5150 5150
	0    1    1    0   
$EndComp
Text Notes 4550 5250 0    40   ~ 0
<- 2.8" ->
Text Notes 4375 4950 1    40   ~ 0
<- 2.8" ->
Wire Notes Line
	3900 3650 5600 3650
Wire Notes Line
	5600 3650 5600 5850
Wire Notes Line
	5600 5850 3900 5850
Wire Notes Line
	3900 5850 3900 3650
Text Notes 4400 5800 0    50   ~ 10
Mechanical mounting holes\nfor LED matrix\n3 mm diameter\nplated
Wire Notes Line
	4750 4650 4750 4850
Wire Notes Line
	2350 4750 2550 4750
Wire Notes Line
	2450 4650 2450 4850
Text Notes 5300 4775 1    40   ~ 0
<- 0.575" ->
Wire Notes Line
	4650 4750 5225 4750
$Comp
L ClockIOT:Mouse_Bite BITE1
U 1 1
P 8100 4900
F 0 "BITE1" H 8100 5050 40  0000 C CNN
F 1 "Mouse_Bite" H 8100 5025 30  0001 C CNN
F 2 "ClockIOT_libs:mouse-bite-2.54mm-slot_OSH" H 8100 4900 60  0001 C CNN
F 3 "" H 8100 4900 60  0000 C CNN
F 4 "mfr_pn" H 8100 4900 50  0001 C CNN "manf#"
	1    8100 4900
	1    0    0    -1  
$EndComp
$Comp
L ClockIOT:Mouse_Bite BITE2
U 1 1
P 8900 4900
F 0 "BITE2" H 8900 5050 40  0000 C CNN
F 1 "Mouse_Bite" H 8900 5025 30  0001 C CNN
F 2 "ClockIOT_libs:mouse-bite-2.54mm-slot_OSH" H 8900 4900 60  0001 C CNN
F 3 "" H 8900 4900 60  0000 C CNN
F 4 "mfr_pn" H 8900 4900 50  0001 C CNN "manf#"
	1    8900 4900
	1    0    0    -1  
$EndComp
$Comp
L ClockIOT:Mouse_Bite BITE5
U 1 1
P 8100 5700
F 0 "BITE5" H 8100 5850 40  0000 C CNN
F 1 "Mouse_Bite" H 8100 5825 30  0001 C CNN
F 2 "ClockIOT_libs:mouse-bite-2.54mm-slot_OSH" H 8100 5700 60  0001 C CNN
F 3 "" H 8100 5700 60  0000 C CNN
F 4 "mfr_pn" H 8100 5700 50  0001 C CNN "manf#"
	1    8100 5700
	1    0    0    -1  
$EndComp
$Comp
L ClockIOT:Mouse_Bite BITE6
U 1 1
P 8900 5700
F 0 "BITE6" H 8900 5850 40  0000 C CNN
F 1 "Mouse_Bite" H 8900 5825 30  0001 C CNN
F 2 "ClockIOT_libs:mouse-bite-2.54mm-slot_OSH" H 8900 5700 60  0001 C CNN
F 3 "" H 8900 5700 60  0000 C CNN
F 4 "mfr_pn" H 8900 5700 50  0001 C CNN "manf#"
	1    8900 5700
	1    0    0    -1  
$EndComp
$Comp
L ClockIOT:Mouse_Bite BITE7
U 1 1
P 9700 5700
F 0 "BITE7" H 9700 5850 40  0000 C CNN
F 1 "Mouse_Bite" H 9700 5825 30  0001 C CNN
F 2 "ClockIOT_libs:mouse-bite-2.54mm-slot_OSH" H 9700 5700 60  0001 C CNN
F 3 "" H 9700 5700 60  0000 C CNN
F 4 "mfr_pn" H 9700 5700 50  0001 C CNN "manf#"
	1    9700 5700
	1    0    0    -1  
$EndComp
$Comp
L ClockIOT:Mouse_Bite BITE8
U 1 1
P 10500 5700
F 0 "BITE8" H 10500 5850 40  0000 C CNN
F 1 "Mouse_Bite" H 10500 5825 30  0001 C CNN
F 2 "ClockIOT_libs:mouse-bite-2.54mm-slot_OSH" H 10500 5700 60  0001 C CNN
F 3 "" H 10500 5700 60  0000 C CNN
F 4 "mfr_pn" H 10500 5700 50  0001 C CNN "manf#"
	1    10500 5700
	1    0    0    -1  
$EndComp
$Comp
L ClockIOT:Mouse_Bite BITE3
U 1 1
P 6500 5700
F 0 "BITE3" H 6500 5850 40  0000 C CNN
F 1 "Mouse_Bite" H 6500 5825 30  0001 C CNN
F 2 "ClockIOT_libs:mouse-bite-2.54mm-slot_OSH" H 6500 5700 60  0001 C CNN
F 3 "" H 6500 5700 60  0000 C CNN
F 4 "mfr_pn" H 6500 5700 50  0001 C CNN "manf#"
	1    6500 5700
	1    0    0    -1  
$EndComp
$Comp
L ClockIOT:Mouse_Bite BITE4
U 1 1
P 7300 5700
F 0 "BITE4" H 7300 5850 40  0000 C CNN
F 1 "Mouse_Bite" H 7300 5825 30  0001 C CNN
F 2 "ClockIOT_libs:mouse-bite-2.54mm-slot_OSH" H 7300 5700 60  0001 C CNN
F 3 "" H 7300 5700 60  0000 C CNN
F 4 "mfr_pn" H 7300 5700 50  0001 C CNN "manf#"
	1    7300 5700
	1    0    0    -1  
$EndComp
Text Notes 8150 5350 0    50   ~ 10
MOUSEBITES\nfor board separation
$EndSCHEMATC
